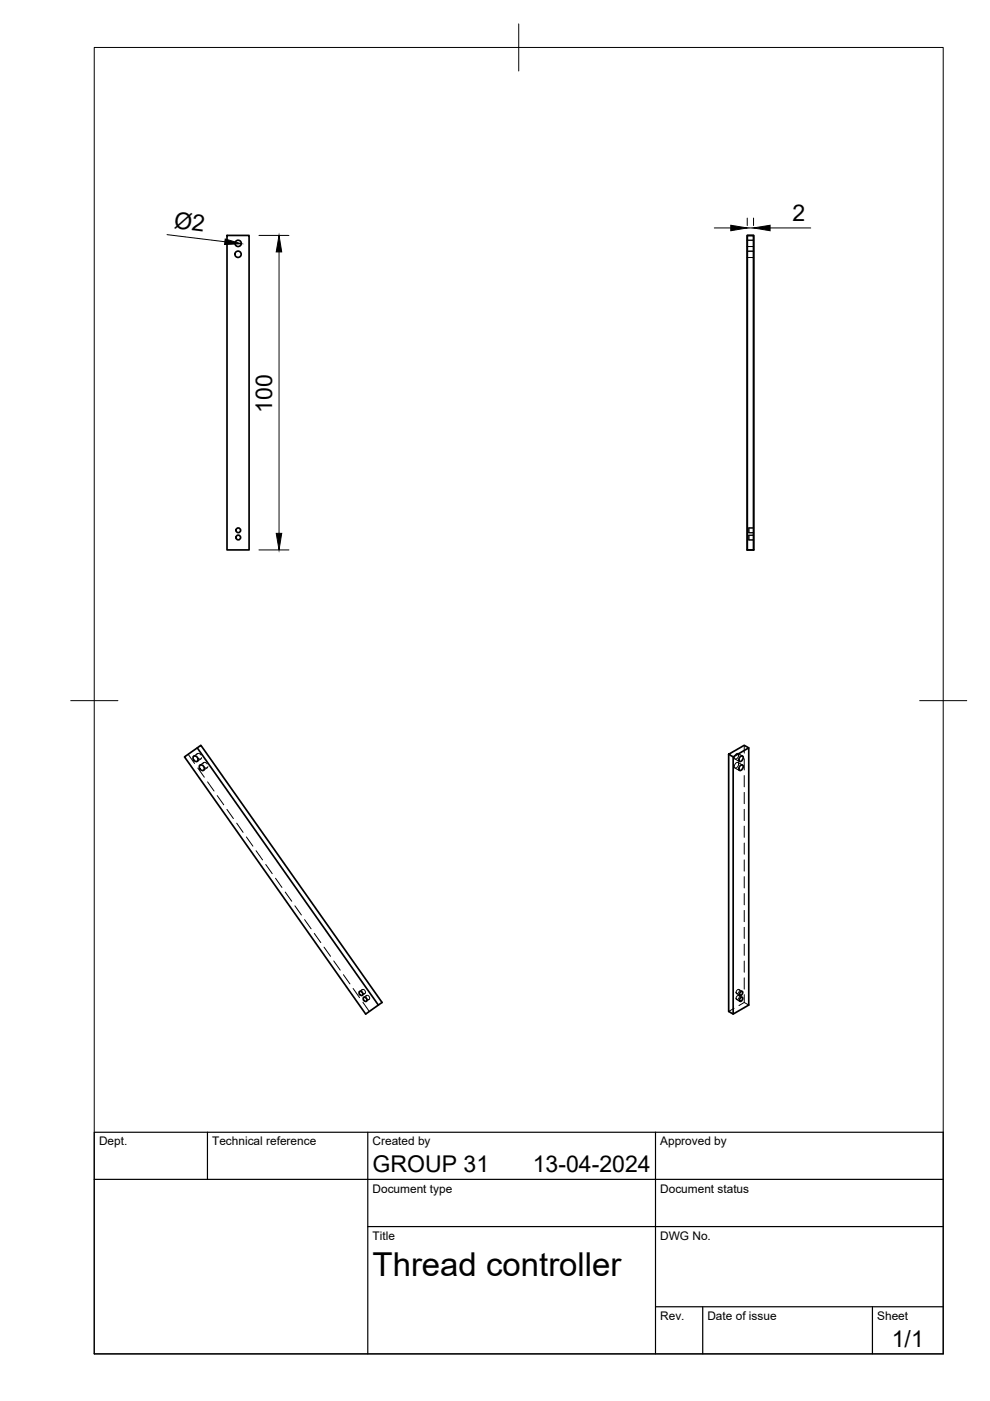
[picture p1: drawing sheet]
<svg xmlns="http://www.w3.org/2000/svg" width="210mm" height="297mm" viewBox="0 0 210 297" stroke-linecap="round" stroke-linejoin="round" font-family="sans-serif">
<!-- layer: Visible -->
<g fill="none" stroke="#000" stroke-width=".36">
<path d="M48.1 49.9h4.7v66.7h-4.7zM158.4 49.9h1.4v66.7h-1.4zM41.8 158.6l38.4 54.5M154.5 159.9l3.3-1.9 .9 .6-3.3 1.9zM158.7 158.6v54.5l-3.3 1.9-.9-.6v-54.5M39.1 160.5l3.5-2.5 38.4 54.5-3.5 2.5zM41.1 160.3a.7 .7 0 0 1 .7 .3 .7 .7 0 0 1 0 .8 .7 .7 0 0 1-.7-.3 .7 .7 0 0 1 0-.8zM42.4 162.2a.7 .7 0 0 1 .8 .3 .7 .7 0 0 1 0 .8 .7 .7 0 0 1-.8-.3 .7 .7 0 0 1 0-.8zM155.4 160.5v54.5M156.9 162.4l.4-.2a.67 .67 0 0 1 .1 .8 .67 .67 0 0 1-.7 .3v-.5zM156.9 160.5l.4-.2a.67 .67 0 0 1 .1 .8 .67 .67 0 0 1-.7 .3v-.5zM76.2 210.2a.47 .47 0 0 1 .6 .3 .47 .47 0 0 1-.2 .6 .56 .56 0 0 1-.4-.9z"/>
<path d="M77.1 211.5a.47 .47 0 0 1 .6 .2 .47 .47 0 0 1-.2 .6 .56 .56 0 0 1-.4-.8zM157 210.4l.3-.2 .2 .2-.2 .5-.3 .2-.2-.3zM157 211.6l.3-.2 .2 .3-.2 .4-.3 .2-.2-.2z"/>
<circle cx="50.5" cy="53.9" r=".67"/>
<circle cx="50.5" cy="51.6" r=".67"/>
<circle cx="50.5" cy="114" r=".5"/>
<circle cx="50.5" cy="112.4" r=".5"/>
</g>
<!-- layer: Hidden -->
<g fill="none" stroke="#000" stroke-width=".21">
<path d="M158.4 54.6h1.4M158.4 53.3h1.4M158.4 52.3h1.4M158.4 50.9h1.4M159.8 111.9h-1v1.1h1M159.8 113.5h-1v1h1M39.9 159.9l1.4 2M41.8 159.8l-.7 .5M156.5 159.8l.9 .5M157.8 158v1.7M41.7 160a.49 .49 0 0 1 .5-.3 .49 .49 0 0 1 .4 .4M41.8 160.6l.1 .1a.48 .48 0 0 0 .4 .2 .48 .48 0 0 0 .5-.3"/>
<path d="M42 162.8l1.3 2M42.6 160.9l-.8 .5M43 162a.47 .47 0 0 1 .5-.4 .47 .47 0 0 1 .4 .4M43.2 162.5l.2 .2a.43 .43 0 0 0 .7-.2M43.2 161.7l-.8 .5M43.9 162.8l-.7 .5M44 165.8l1.4 1.9M46.1 168.7l1.3 1.9M48.1 171.6l1.4 2M50.2 174.5l1.3 2M52.2 177.4l1.4 2M155.8 162.8l1 .6"/>
<path d="M155.8 160.9l1 .6M155.9 160l.1-.1a.37 .37 0 0 1 .6-.1 .37 .37 0 0 1 0 .6l-.3 .4a.36 .36 0 0 1-.6 .1 .36 .36 0 0 1 0-.6zM156 161.8a.38 .38 0 0 1 .6-.1 .38 .38 0 0 1-.1 .6v.1a.44 .44 0 0 1-.7 .4 .44 .44 0 0 1 .1-.8zM156.5 161.7l.9 .5M157.8 160.9v2.3M157.8 164.4v2.4M157.8 168v2.4M157.8 171.6v2.4M157.8 175.2v2.3M157.8 178.7v2.4M54.3 180.4l1.4 1.9M56.3 183.3l1.4 1.9"/>
<path d="M58.4 186.2l1.4 2M60.5 189.1l1.3 2M62.5 192.1l1.4 1.9M64.6 195l1.4 1.9M66.6 197.9l1.4 1.9M157.8 182.3v2.4M157.8 185.9v2.4M157.8 189.4v2.4M157.8 193v2.4M157.8 196.6v2.4M68.7 200.8l1.4 2M70.8 203.7l1.3 2"/>
<path d="M72.8 206.7l1.4 1.9M74.9 209.6l1.3 1.9M76.8 209.9a.44 .44 0 0 1 .6 .2 .44 .44 0 0 1-.3 .6l-.4-.4zM76.8 209.8l-.6 .4M76.9 212.5l1.4 1.9M77.4 210.6l-.6 .4M77.7 211.1a.47 .47 0 0 1 .6 .2 .47 .47 0 0 1-.3 .6l-.4-.4zM77.7 211.1l-.6 .4M78.3 211.9l-.6 .4M155.6 213.8l-1.1 .6M156.2 210.7l.7 .4M156.2 211.9l.7 .4"/>
<path d="M156.2 210a.33 .33 0 0 1 .6-.1 .33 .33 0 0 1-.1 .5 .33 .33 0 0 1-.6 .2 .33 .33 0 0 1 .1-.5zM156.3 211.2l.2-.2a.44 .44 0 0 1 .3 .5 .44 .44 0 0 1-.4 .4l-.3-.1zM156.7 209.8l.7 .4M156.7 211l.7 .5M157.8 212.5l-1.1 .7M157.8 212.5l.9 .6M157.8 200.2v2.4M157.8 203.8v2.3M157.8 207.3v2.4M157.8 210.9v1.6"/>
</g>
<!-- layer: BORDER -->
<path d="M20 10.1h180v276.9h-180zM110 5.1v10M15 148.6h10M195 148.6h10" fill="none" stroke="#000" stroke-width=".21"/>
<!-- layer: TITLEBLOCK -->
<path d="M20 240.1h180v46.9h-180zM20 250h180M44 240.1v9.9M78 240.1v46.9M139 240.1v46.9M78 260.1h122M139 277.1h61M149 277.1v9.9M185 277.1v9.9" fill="none" stroke="#000" stroke-width=".25"/>
<!-- layer: FD_Dimensions -->
<path d="M35.4 49.7l12.3 1.6M54.9 49.9h6.4M59.2 53.4v59.7M151.4 48.3h3.5M158.4 46.2v1.6M158.4 48.3h1.4M159.8 46.2v1.6M163.3 48.3h8.6M54.9 116.6h6.4" fill="none" stroke="#000" stroke-width=".21"/>
<path d="M47.8 50.7l3.4 1-3.6 .1zM59.2 49.9l.5 3.5h-1.1zM154.9 47.8l3.5 .5-3.5 .6zM159.8 48.3l3.5-.5v1.1zM58.6 113.1h1.1l-.5 3.5z" fill="#000" stroke="#000" stroke-width=".21"/>
<text font-size="7" x="79" y="270.6">Thread controller</text>
<g font-size="4.9">
<text x="168" y="46.9">2</text>
<text x="36.8" y="48.4" transform="rotate(7 36.8 48.4)">Ø2</text>
<text x="57.7" y="87.5" transform="rotate(-90 57.7 87.5)">100</text>
<text x="79" y="248.5">GROUP 31</text>
<text x="113" y="248.5">13-04-2024</text>
<text x="189.1" y="285.7">1/1</text>
</g>
<g font-size="2.5">
<text x="21" y="242.9">Dept.</text>
<text x="45" y="242.9">Technical reference</text>
<text x="79" y="242.9">Created by</text>
<text x="140" y="242.9">Approved by</text>
<text x="79" y="252.8">Document type</text>
<text x="140" y="252.8">Document status</text>
<text x="79" y="262.9">Title</text>
<text x="140" y="262.9">DWG No.</text>
<text x="140" y="279.9">Rev.</text>
<text x="150" y="279.9">Date of issue</text>
<text x="186" y="279.9">Sheet</text>
</g>
</svg>
